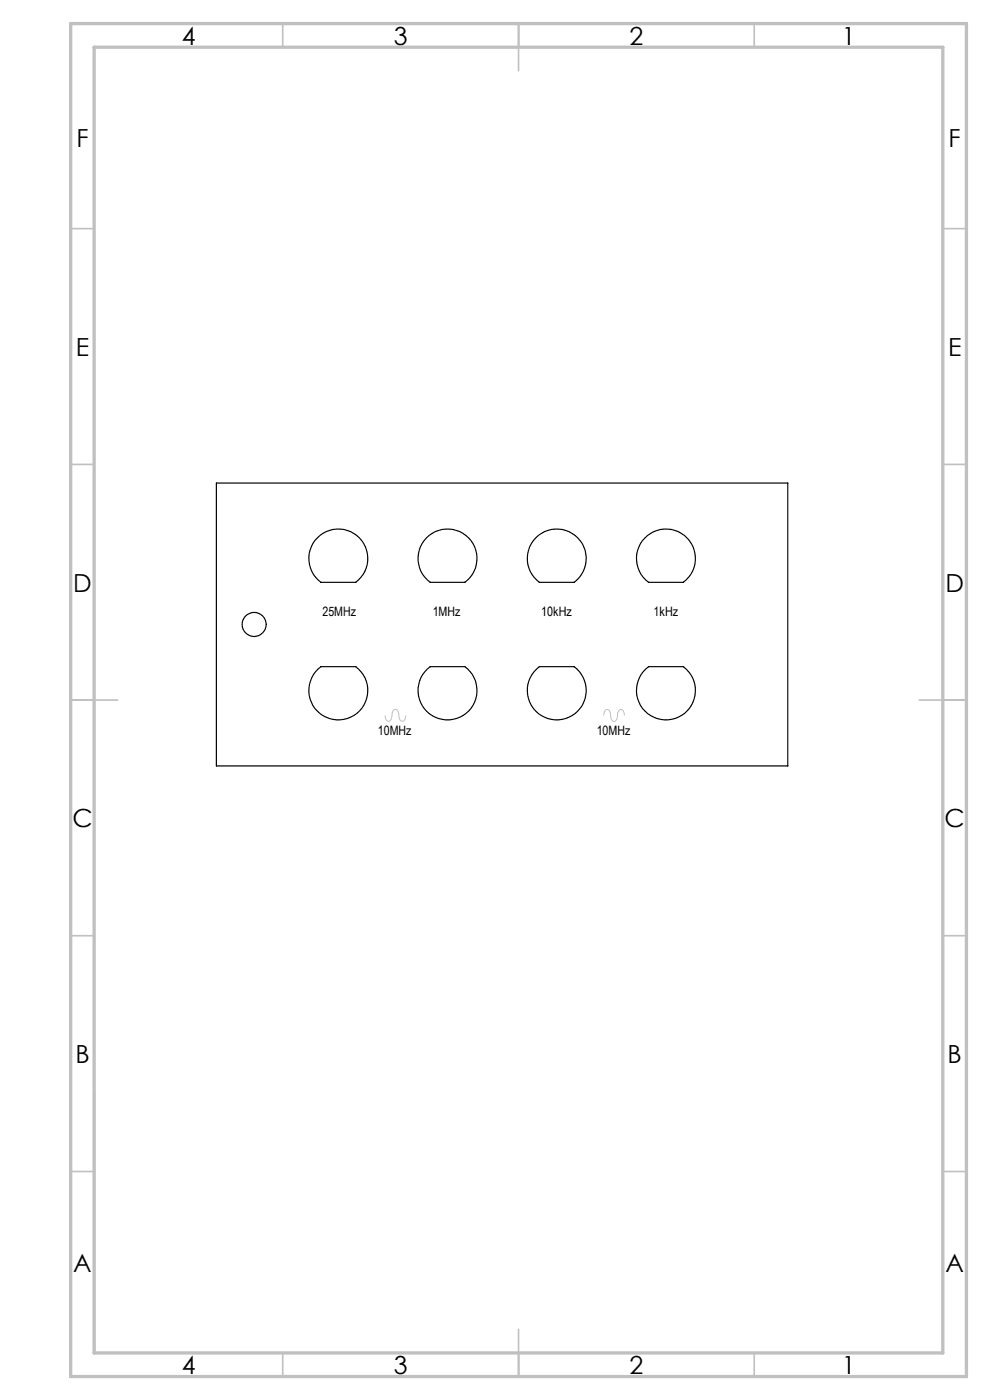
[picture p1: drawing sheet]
<svg xmlns="http://www.w3.org/2000/svg" width="210mm" height="297mm" viewBox="0 0 210 297" stroke-linecap="round" stroke-linejoin="round" font-family="sans-serif">
<path d="M81.7 151.8a.86 .86 0 0 0 .1 .9 .86 .86 0 0 0 .9 .2l.4-.8a1.24 1.24 0 0 1 .9-1.6l.3 .2 .2 .5a1.84 1.84 0 0 0 .8 1.8l.4-.1 .2-.3 .2-.8M128.1 151.8l.1-.6a.66 .66 0 0 1 .7-.7 .66 .66 0 0 1 .6 .8v.2a1.17 1.17 0 0 0 .9 1.5l.4-.5 .2-.6a.98 .98 0 0 1 .9-1.3l.5 .6v.6" fill="none" stroke="#c0c0c0" stroke-width=".21"/>
<g fill="none" stroke="#c0c0c0" stroke-width=".35">
<path d="M60 5v5M110 5v10M160 5v5M15 48.5h5M200 48.5h5M15 98.5h5M200 98.5h5M15 148.5h10M195 148.5h10M15 198.5h5M200 198.5h5M15 248.5h5"/>
<path d="M200 248.5h5M60 287v5M110 282v10M160 287v5"/>
</g>
<path d="M20 231.8v55.2" fill="none" stroke="#c0c0c0" stroke-width=".5"/>
<path d="M15 5h190v287h-190zM20 10h180v277h-180z" fill="none" stroke="#c0c0c0" stroke-width=".7"/>
<g fill="none" stroke="#000" stroke-width=".25">
<path d="M45.9 102.5h121.2v60h-121.2zM67.3 114.1a6.2 6.2 0 0 1 9.2 .3 6.2 6.2 0 0 1-1 9.1h-7.4a6.3 6.3 0 0 1-.8-9.4zM90.5 114.1a6.3 6.3 0 0 1 9.2 .3 6.3 6.3 0 0 1-1.1 9.1h-7.3a6.2 6.2 0 0 1-.8-9.4zM113.6 114.1a6.2 6.2 0 0 1 9.2 .3 6.2 6.2 0 0 1-1 9.1h-7.4a6.3 6.3 0 0 1-.8-9.4zM136.8 114.1a6.2 6.2 0 0 1 9.2 .3 6.2 6.2 0 0 1-1 9.1h-7.4a6.3 6.3 0 0 1-.8-9.4zM67.5 141.9l.6-.5h7.4a6.3 6.3 0 0 1 1.1 9.1 6.3 6.3 0 0 1-9.1 .5 6.3 6.3 0 0 1 0-9.1zM90.7 141.9l.6-.5h7.3a6.2 6.2 0 0 1 1.1 9.1 6.2 6.2 0 0 1-9 .5 6.2 6.2 0 0 1 0-9.1zM113.8 141.9l.6-.5h7.4a6.2 6.2 0 0 1 1.1 9.1 6.2 6.2 0 0 1-9.1 .5 6.2 6.2 0 0 1 0-9.1zM137 141.9l.6-.5h7.4a6.3 6.3 0 0 1 1.1 9.1 6.3 6.3 0 0 1-9.1 .5 6.3 6.3 0 0 1 0-9.1z"/>
<circle cx="53.9" cy="132.5" r="2.55"/>
</g>
<g font-size="5.3">
<text x="38.5" y="9.5">4</text>
<text x="83.5" y="9.5">3</text>
<text x="133.6" y="9.5">2</text>
<text x="178.6" y="9.5">1</text>
<text x="16.2" y="31.3">F</text>
<text x="201.2" y="31.3">F</text>
<text x="16.1" y="75.5">E</text>
<text x="201.1" y="75.5">E</text>
<text x="15.5" y="125.5">D</text>
<text x="200.5" y="125.5">D</text>
<text x="15.4" y="175.5">C</text>
<text x="200.4" y="175.5">C</text>
<text x="16" y="225.5">B</text>
<text x="201" y="225.5">B</text>
<text x="15.5" y="269.8">A</text>
<text x="200.5" y="269.8">A</text>
<text x="38.5" y="291.5">4</text>
<text x="83.5" y="291.5">3</text>
<text x="133.6" y="291.5">2</text>
<text x="178.6" y="291.5">1</text>
</g>
<g font-size="2.7">
<text x="68.4" y="130.6">25MHz</text>
<text x="91.8" y="130.6">1MHz</text>
<text x="114.8" y="130.7">10kHz</text>
<text x="138.6" y="130.7">1kHz</text>
<text x="80.2" y="156">10MHz</text>
<text x="126.6" y="156">10MHz</text>
</g>
</svg>
